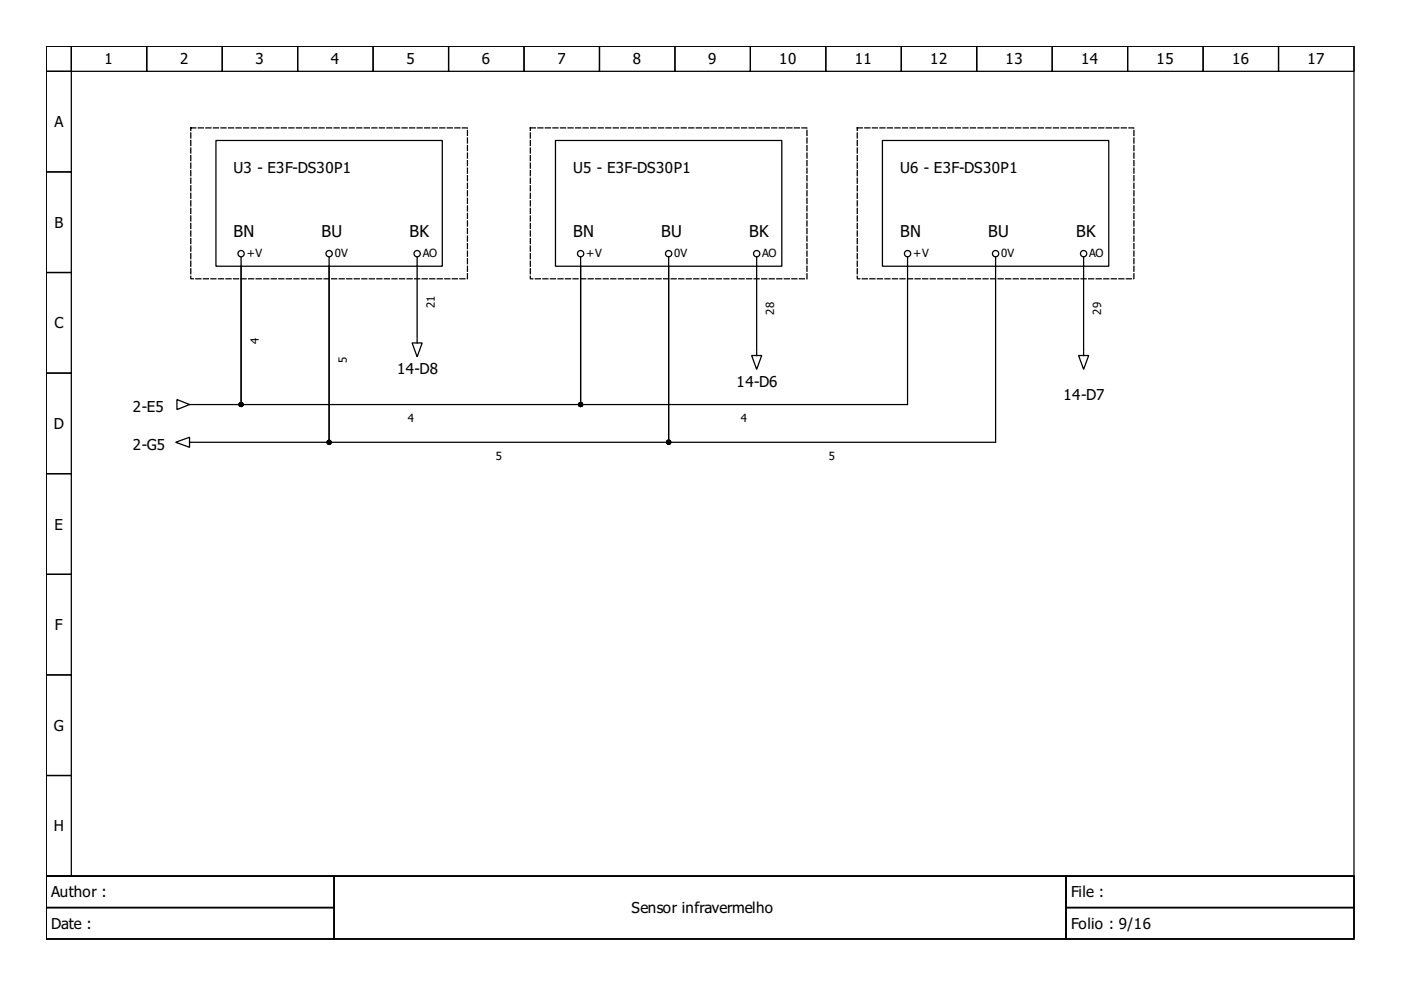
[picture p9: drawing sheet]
<svg xmlns="http://www.w3.org/2000/svg" width="297mm" height="210mm" viewBox="0 0 297 210" stroke-linecap="round" stroke-linejoin="round" font-family="sans-serif">
<g fill="none" stroke="#000" stroke-width=".27">
<path d="M9.8 9.8h277.3v176h-277.3zM9.8 9.8h5.3v5.3h-5.3zM9.8 15.1h5.3v21.4h-5.3zM15.1 9.8h16v5.3h-16zM31.1 9.8h16v5.3h-16zM47.1 9.8h16v5.3h-16zM63.1 9.8h16v5.3h-16zM79.1 9.8h16v5.3h-16zM95.1 9.8h16v5.3h-16zM111.1 9.8h16v5.3h-16zM127.1 9.8h16v5.3h-16zM143.1 9.8h16v5.3h-16z"/>
<path d="M159.1 9.8h16v5.3h-16zM175.1 9.8h16v5.3h-16zM191.1 9.8h16v5.3h-16zM207.1 9.8h16v5.3h-16zM223.1 9.8h16v5.3h-16zM239.1 9.8h16v5.3h-16zM255.1 9.8h16v5.3h-16zM271.1 9.8h16v5.3h-16zM9.8 36.5h5.3v21.3h-5.3zM45.8 29.8h48v26.6h-48zM117.8 29.8h48v26.6h-48zM187.1 29.8h48v26.6h-48z"/>
<path d="M9.8 57.8h5.3v21.3h-5.3zM51.1 54.6v1.8M51.1 56.4v29.4h72v-29.4M51.1 56.4v29.4h-9.8M69.8 54.6v1.8M69.8 56.4v37.4h72v-37.4M69.8 56.4v37.4h-28.5M88.4 54.6v17M123.1 54.6v1.8M141.8 54.6v1.8M160.4 54.6v19.7M192.4 54.6v31.2h-69.3v-29.4"/>
<path d="M211.1 54.6v39.2h-69.3v-37.4M229.7 54.6v19.7M9.8 79.1h5.3v21.3h-5.3zM87.4 72.7h2.1l-1.1 2.9zM88.4 71.9v.8M159.4 75.4h2.1l-1.1 2.9zM160.4 74.6v.8M228.7 75.4h2.1l-1.1 2.9zM229.7 74.6v.8M37.3 93.8l2.9-1.1v2.1zM37.5 84.7l2.7 1.1-2.7 1zM40.2 85.8h.8"/>
<path d="M40.2 93.8h.8M9.8 100.4h5.3v21.4h-5.3zM9.8 121.8h5.3v21.3h-5.3zM9.8 143.1h5.3v21.3h-5.3zM9.8 164.4h5.3v21.4h-5.3zM9.8 185.8h277.3v13.3h-277.3zM9.8 185.8h61v6.6h-61zM9.8 192.4h61v6.7h-61zM70.8 185.8h155.2v13.3h-155.2zM226 185.8h61.1v6.6h-61.1zM226 192.4h61.1v6.7h-61.1z"/>
<circle cx="51.1" cy="53.8" r=".67"/>
<circle cx="69.8" cy="53.8" r=".67"/>
<circle cx="88.4" cy="53.8" r=".67"/>
<circle cx="123.1" cy="53.8" r=".67"/>
<circle cx="141.8" cy="53.8" r=".67"/>
<circle cx="160.4" cy="53.8" r=".67"/>
<circle cx="192.4" cy="53.8" r=".67"/>
<circle cx="211.1" cy="53.8" r=".67"/>
<circle cx="229.7" cy="53.8" r=".67"/>
</g>
<path d="M40.5 27.1h58.6v32h-58.6zM112.4 27.1h58.7v32h-58.7zM181.8 27.1h58.6v32h-58.6z" fill="none" stroke="#000" stroke-width=".27" stroke-dasharray="1.1 .5"/>
<g fill="#000" stroke="#000" stroke-width=".27">
<circle cx="51.1" cy="85.8" r=".4"/>
<circle cx="69.8" cy="93.8" r=".4"/>
<circle cx="123.1" cy="85.8" r=".4"/>
<circle cx="141.8" cy="93.8" r=".4"/>
</g>
<g font-size="3.5">
<text x="49.5" y="50.3">BN</text>
<text x="68.2" y="50.3">BU</text>
<text x="86.8" y="50.3">BK</text>
<text x="121.5" y="50.3">BN</text>
<text x="140.2" y="50.3">BU</text>
<text x="158.8" y="50.3">BK</text>
<text x="190.8" y="50.3">BN</text>
<text x="209.5" y="50.3">BU</text>
<text x="228.1" y="50.3">BK</text>
</g>
<g font-size="3.2">
<text x="22.2" y="13.7">1</text>
<text x="38.2" y="13.7">2</text>
<text x="54.2" y="13.7">3</text>
<text x="70.2" y="13.7">4</text>
<text x="86.2" y="13.7">5</text>
<text x="102.2" y="13.7">6</text>
<text x="118.2" y="13.7">7</text>
<text x="134.2" y="13.7">8</text>
<text x="150.2" y="13.7">9</text>
<text x="165.2" y="13.7">10</text>
<text x="181.2" y="13.7">11</text>
<text x="197.2" y="13.7">12</text>
<text x="213.2" y="13.7">13</text>
<text x="229.2" y="13.7">14</text>
<text x="245.2" y="13.7">15</text>
<text x="261.2" y="13.7">16</text>
<text x="277.2" y="13.7">17</text>
<text x="11.5" y="27">A</text>
<text x="49.5" y="36.7">U3 - E3F-DS30P1</text>
<text x="121.5" y="36.7">U5 - E3F-DS30P1</text>
<text x="190.8" y="36.7">U6 - E3F-DS30P1</text>
<text x="11.5" y="48.3">B</text>
<text x="11.5" y="69.6">C</text>
<text x="84.2" y="79.4">14-D8</text>
<text x="156.2" y="82">14-D6</text>
<text x="28.2" y="87.4">2-E5</text>
<text x="225.5" y="84.7">14-D7</text>
<text x="11.4" y="91">D</text>
<text x="28.2" y="95.4">2-G5</text>
<text x="11.5" y="112.3">E</text>
<text x="11.7" y="133.6">F</text>
<text x="11.4" y="155">G</text>
<text x="11.4" y="176.3">H</text>
<text x="10.9" y="190.3">Author :</text>
<text x="227.1" y="190.3">File :</text>
<text x="10.9" y="197">Date :</text>
<text x="133.9" y="193.6">Sensor infravermelho</text>
<text x="227.1" y="197">Folio : 9/16</text>
</g>
<g font-size="2.4">
<text x="52.3" y="54.6">+V</text>
<text x="71" y="54.6">0V</text>
<text x="89.6" y="54.6">AO</text>
<text x="124.3" y="54.6">+V</text>
<text x="143" y="54.6">0V</text>
<text x="161.6" y="54.6">AO</text>
<text x="193.6" y="54.6">+V</text>
<text x="212.3" y="54.6">0V</text>
<text x="230.9" y="54.6">AO</text>
<text x="92.2" y="65.4" transform="rotate(-90 92.2 65.4)">21</text>
<text x="164.2" y="66.7" transform="rotate(-90 164.2 66.7)">28</text>
<text x="233.5" y="66.7" transform="rotate(-90 233.5 66.7)">29</text>
<text x="54.8" y="73" transform="rotate(-90 54.8 73)">4</text>
<text x="73.5" y="77" transform="rotate(-90 73.5 77)">5</text>
<text x="86.4" y="89.5">4</text>
<text x="157.1" y="89.5">4</text>
<text x="105.1" y="97.5">5</text>
<text x="175.8" y="97.5">5</text>
</g>
</svg>
